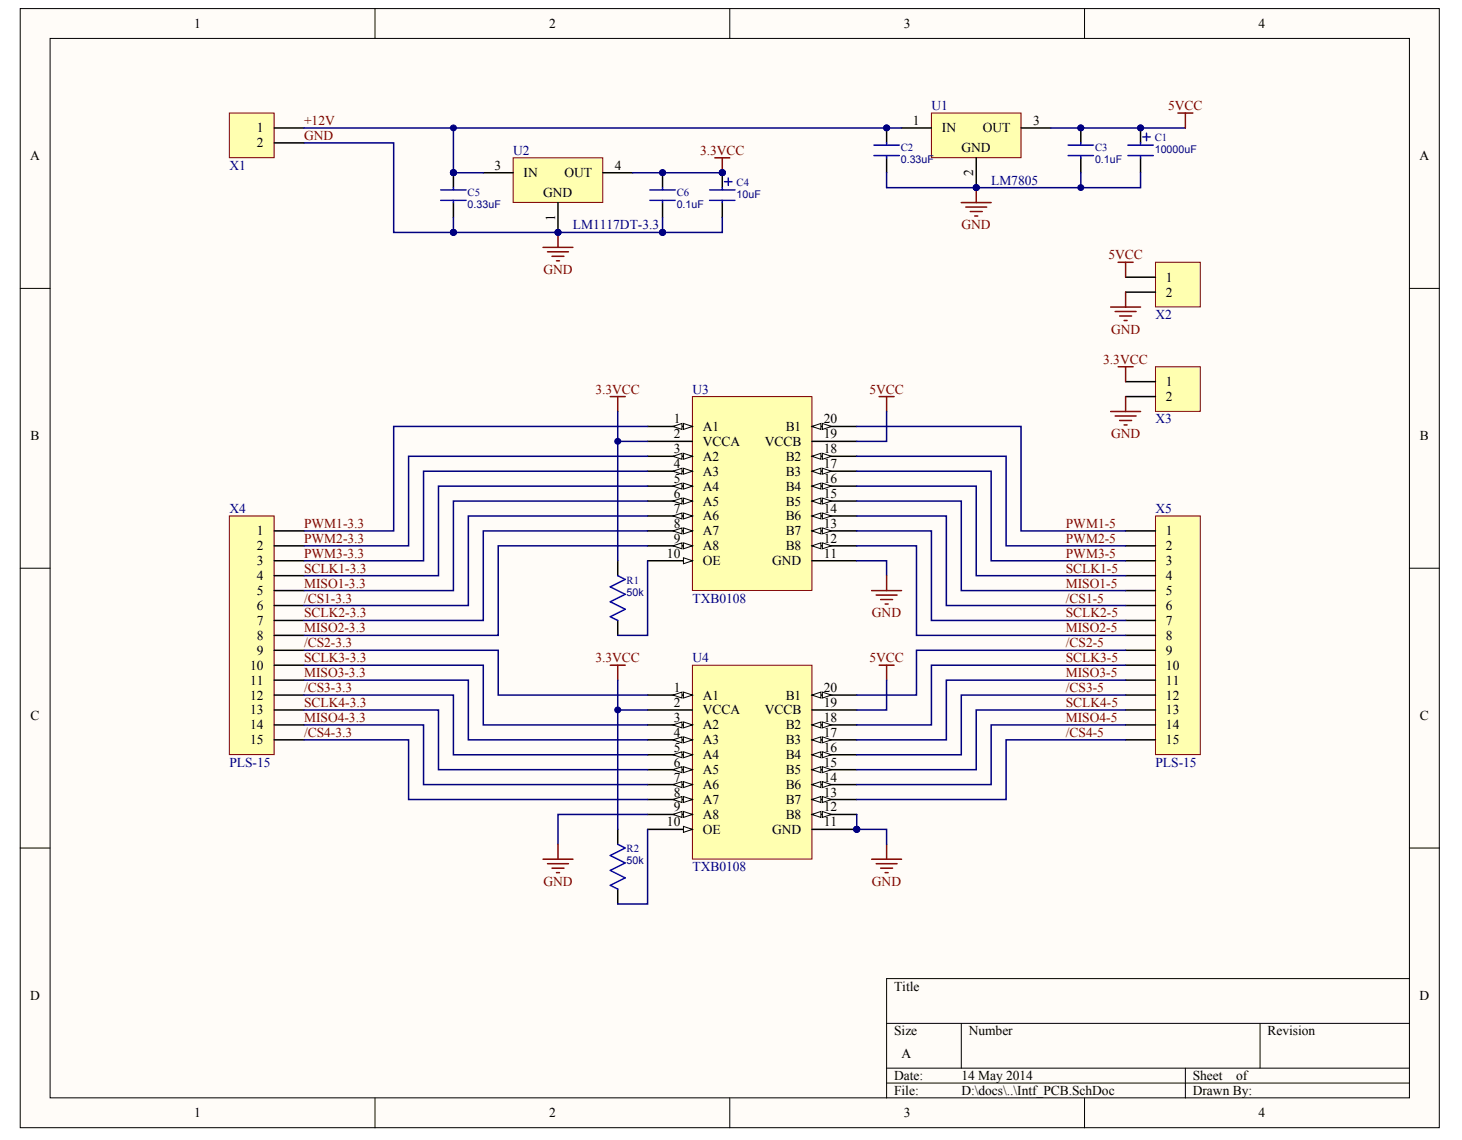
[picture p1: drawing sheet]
# Altium project Intf_PCB.PrjPcb
1 sheet, 17 parts. Net scope: global (net labels, ports and power ports of the same name join across sheets).
Board file: Intf_PCB.PcbDoc

## Sheet Intf_PCB.SchDoc
size A

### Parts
C1  10000uF  [CAP470X25V]
C2  0.33uF  [C_1206]
C3  0.1uF  [C_1206]
C4  10uF  [CAP470X25V]
C5  0.33uF  [C_1206]
C6  0.1uF  [C_1206]
R1  50k  [R_1206]
R2  50k  [R_1206]
U1  LM7805  [T03B]
U2  LM1117DT-3.3  [TD03B_M]
U3  TXB0108  [TSOP65P640X120-20N]
U4  TXB0108  [TSOP65P640X120-20N]
X1  PWL-2  [15EDGVC]  (value not drawn)
X2  PWL-2  [15EDGVC]  (value not drawn)
X3  PWL-2  [15EDGVC]  (value not drawn)
X4  PLS-15  [PLS-15-3D]
X5  PLS-15  [PLS-15-3D]

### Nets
3.3VCC: C4.1 C6.1 R1.1 R2.1 U2.4(OUT) U3.2(VCCA) U4.2(VCCA) X3.1
5VCC: C1.1 C3.1 U1.3(OUT) U3.19(VCCB) U4.19(VCCB) X2.1
GND: C1.2 C2.2 C3.2 C4.2 C5.2 C6.2 U1.2(GND) U2.1(GND) U3.11(GND) U4.9(A8) U4.11(GND) U4.12(B8) X1.2 X2.2 X3.2
+12V: C2.1 C5.1 U1.1(IN) U2.3(IN) X1.1
/CS1-3.3: U3.7(A6) X4.6
/CS1-5: U3.14(B6) X5.6
/CS2-3.3: U4.1(A1) X4.9
/CS2-5: U4.20(B1) X5.9
/CS3-3.3: U4.5(A4) X4.12
/CS3-5: U4.16(B4) X5.12
/CS4-3.3: U4.8(A7) X4.15
/CS4-5: U4.13(B7) X5.15
MISO1-3.3: U3.6(A5) X4.5
MISO1-5: U3.15(B5) X5.5
MISO2-3.3: U3.9(A8) X4.8
MISO2-5: U3.12(B8) X5.8
MISO3-3.3: U4.4(A3) X4.11
MISO3-5: U4.17(B3) X5.11
MISO4-3.3: U4.7(A6) X4.14
MISO4-5: U4.14(B6) X5.14
PWM1-3.3: U3.1(A1) X4.1
PWM1-5: U3.20(B1) X5.1
PWM2-3.3: U3.3(A2) X4.2
PWM2-5: U3.18(B2) X5.2
PWM3-3.3: U3.4(A3) X4.3
PWM3-5: U3.17(B3) X5.3
SCLK1-3.3: U3.5(A4) X4.4
SCLK1-5: U3.16(B4) X5.4
SCLK2-3.3: U3.8(A7) X4.7
SCLK2-5: U3.13(B7) X5.7
SCLK3-3.3: U4.3(A2) X4.10
SCLK3-5: U4.18(B2) X5.10
SCLK4-3.3: U4.6(A5) X4.13
SCLK4-5: U4.15(B5) X5.13
NetR1_2: R1.2 U3.10(OE)
NetR2_2: R2.2 U4.10(OE)
